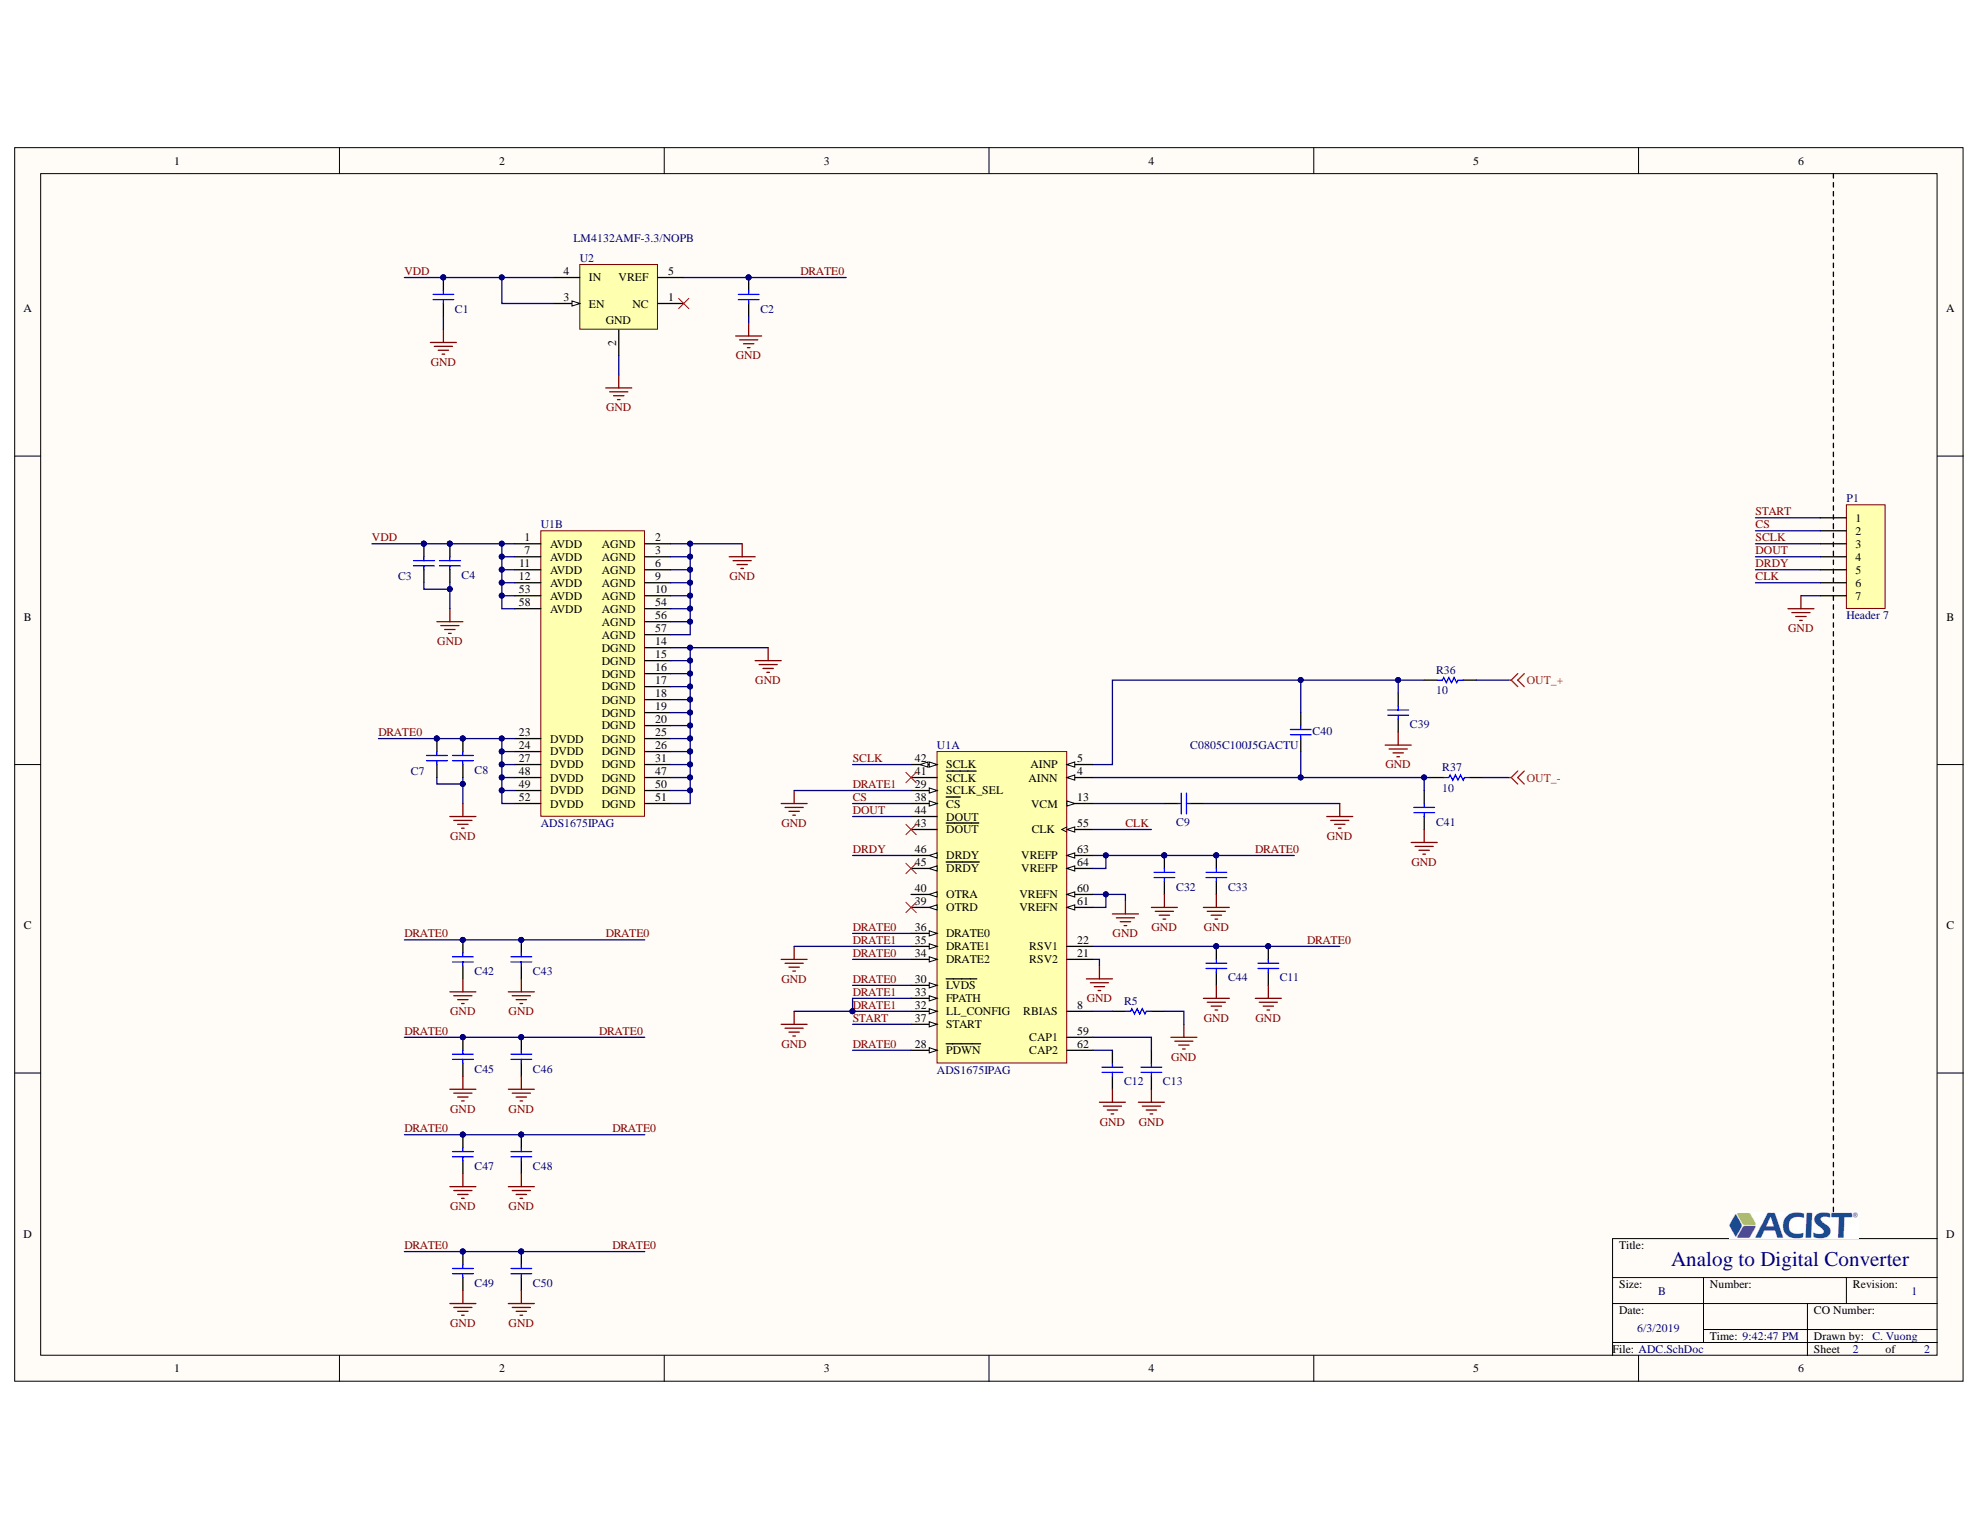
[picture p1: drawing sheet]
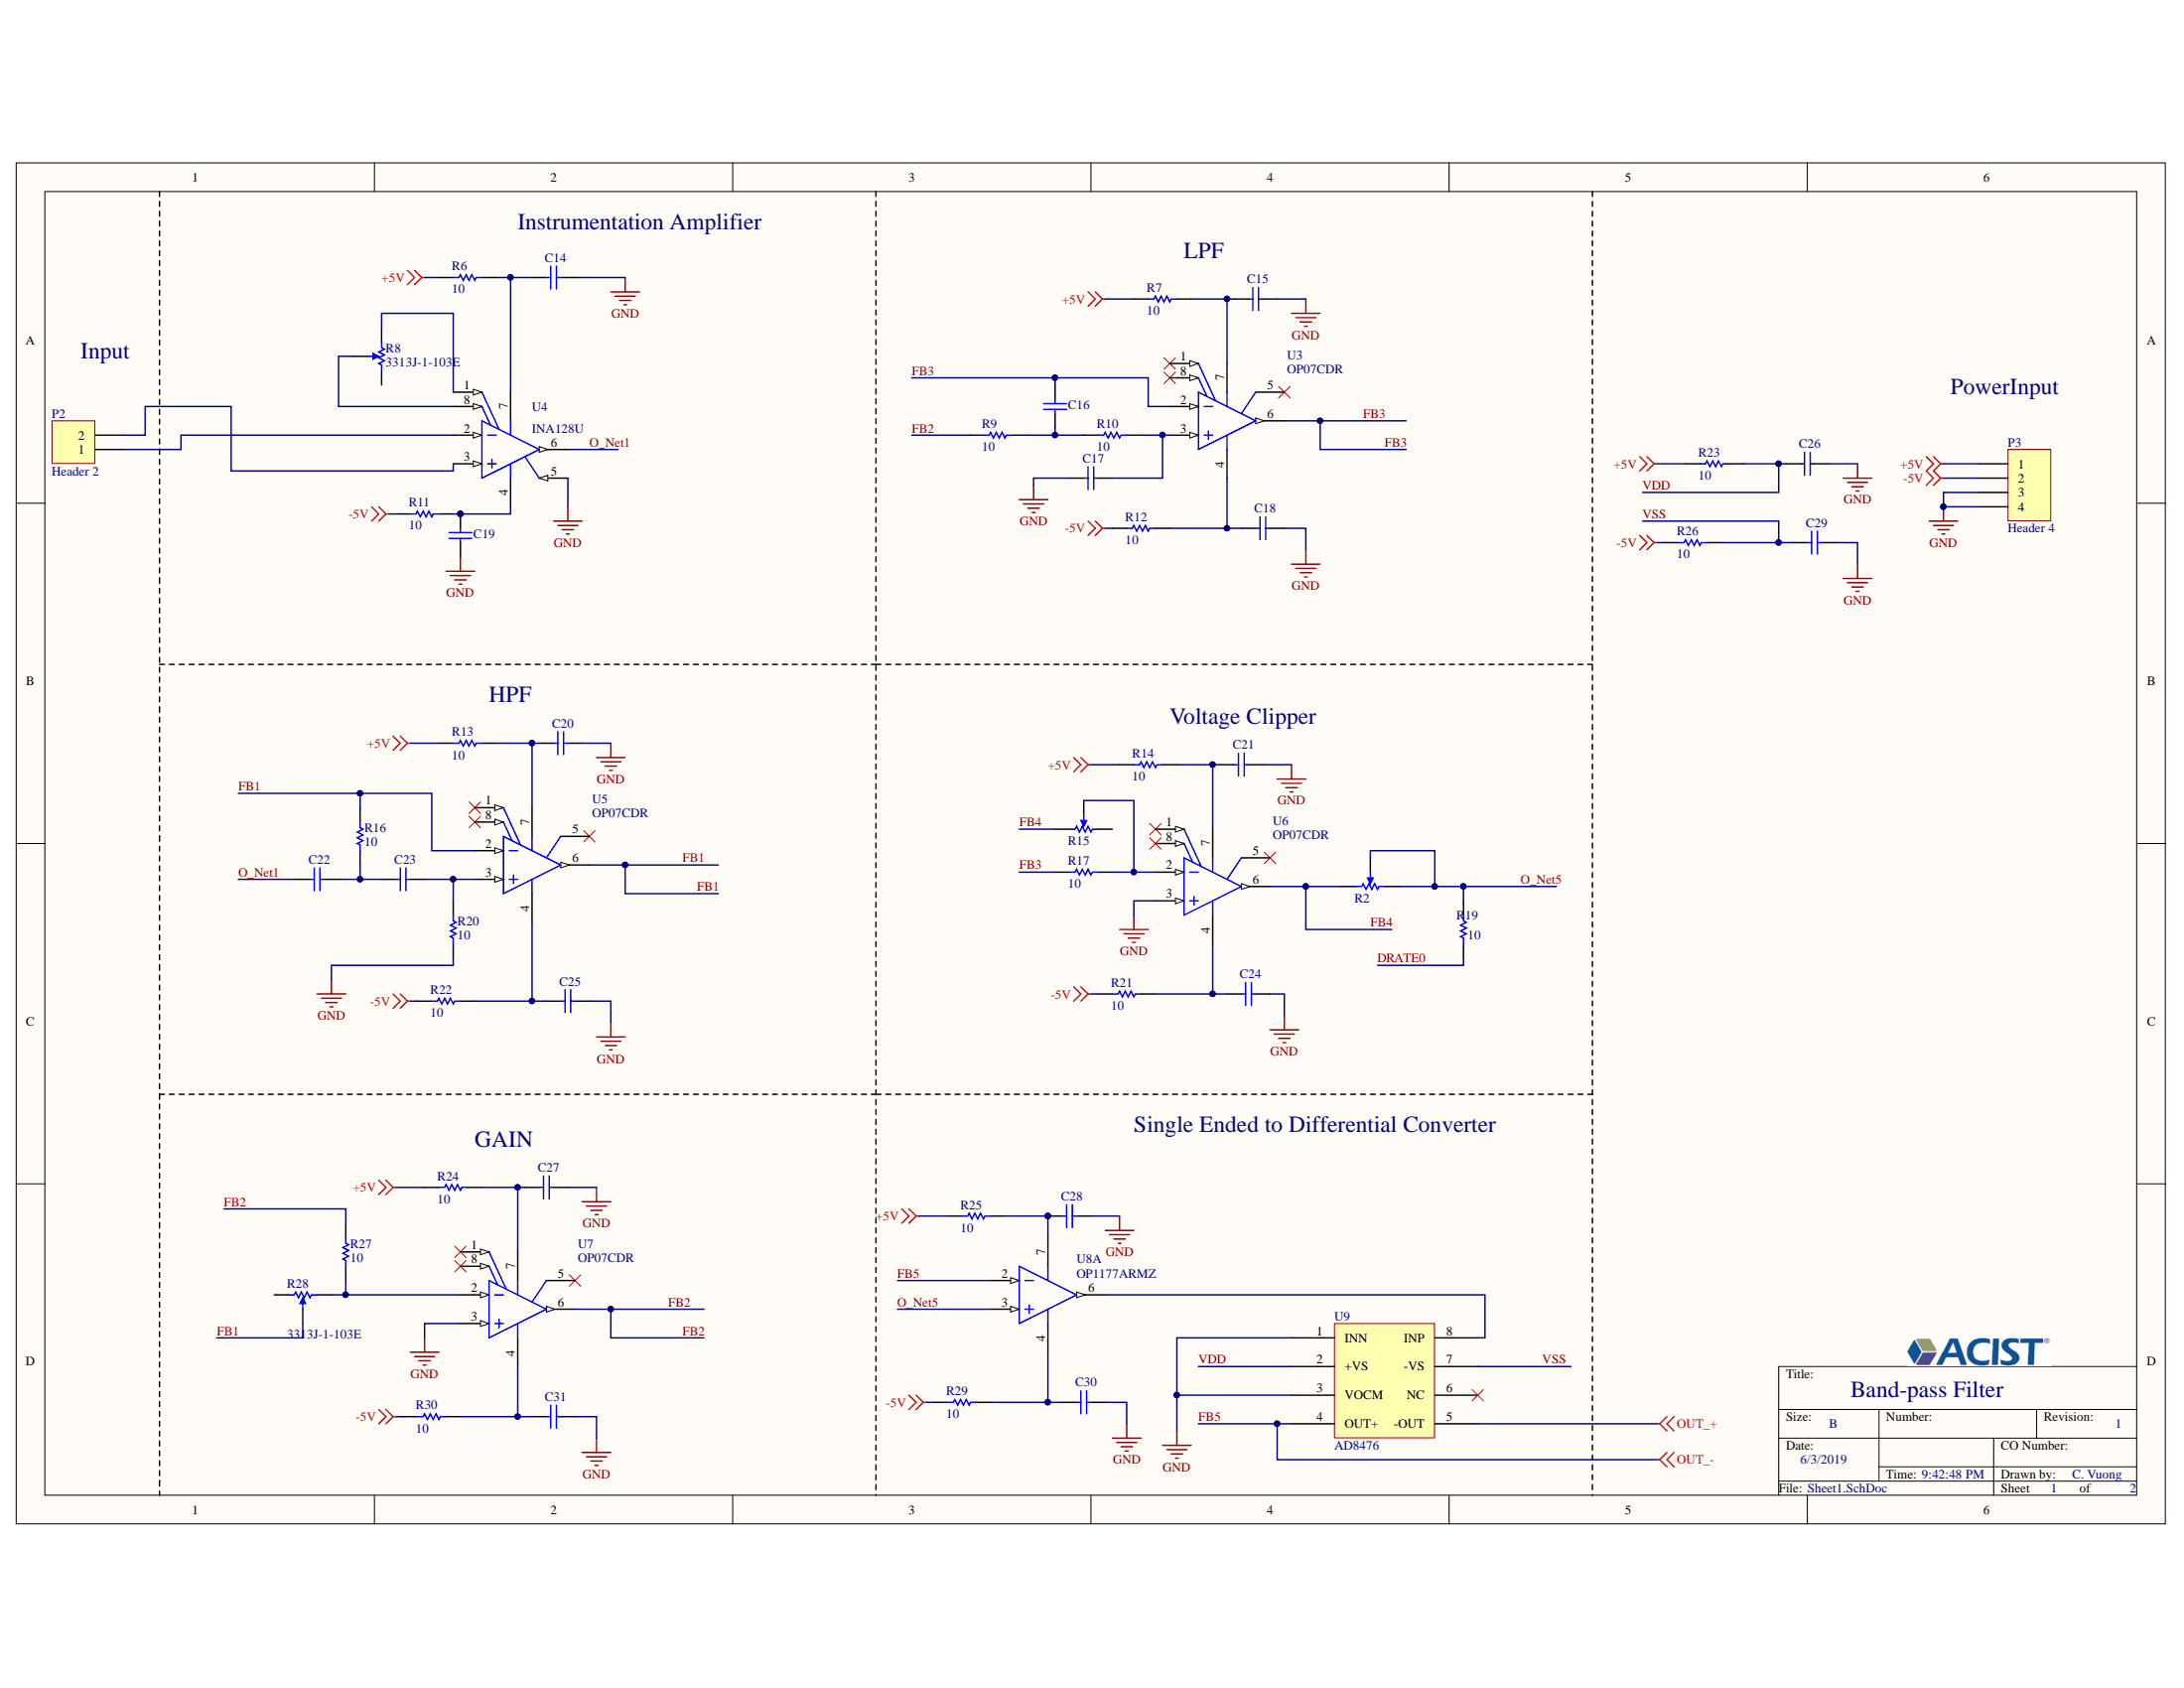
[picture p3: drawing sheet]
# Altium project Project X.PrjPcb
3 sheets, 82 parts. Net scope: global (net labels, ports and power ports of the same name join across sheets).
Board file: PCB1.PcbDoc
Sheets:
  Cover_Page_TOC.SchDoc
  Sheet1.SchDoc
  ADC.SchDoc

## Sheet Cover_Page_TOC.SchDoc
size B; PageSetup: Record=PageOptions¦CenterHorizontal=True¦CenterVertical=True¦PrintScale=1.09¦XCorrection=1.00¦YCorrection=1.00¦PrintKind=0¦BorderSize=5000000¦LeftOffset=0¦BottomOffset=0¦Orientation=2¦PaperLength=1000¦PaperWidth=1000¦Scale=100¦PaperSource=7¦PrintQuality=600¦MediaType=1¦DitherType=10¦PaperKind=11" x 17"¦PrintScaleMode=1

## Sheet Sheet1.SchDoc
size B; PageSetup: Record=PageOptions¦CenterHorizontal=True¦CenterVertical=True¦PrintScale=1.09¦XCorrection=1.00¦YCorrection=1.00¦PrintKind=1¦BorderSize=5000000¦LeftOffset=0¦BottomOffset=0¦Orientation=2¦PaperLength=4318¦PaperWidth=2794¦Scale=100¦PaperSource=7¦PrintQuality=600¦MediaType=1¦DitherType=10¦PaperKind=11" x 17"¦PrintScaleMode=1

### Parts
C14  C1608X5R1A106K080AC  [CAPC1608X90X20ML10]  (value not drawn)
C15  C1608X5R1A106K080AC  [CAPC1608X90X20ML10]  (value not drawn)
C16  C1608X5R1A106K080AC  [CAPC1608X90X20ML10]  (value not drawn)
C17  C1608X5R1A106K080AC  [CAPC1608X90X20ML10]  (value not drawn)
C18  C1608X5R1A106K080AC  [CAPC1608X90X20ML10]  (value not drawn)
C19  C1608X5R1A106K080AC  [CAPC1608X90X20ML10]  (value not drawn)
C20  C1608X5R1A106K080AC  [CAPC1608X90X20ML10]  (value not drawn)
C21  C1608X5R1A106K080AC  [CAPC1608X90X20ML10]  (value not drawn)
C22  C1608X5R1A106K080AC  [CAPC1608X90X20ML10]  (value not drawn)
C23  C1608X5R1A106K080AC  [CAPC1608X90X20ML10]  (value not drawn)
C24  C1608X5R1A106K080AC  [CAPC1608X90X20ML10]  (value not drawn)
C25  C1608X5R1A106K080AC  [CAPC1608X90X20ML10]  (value not drawn)
C26  C1608X5R1A106K080AC  [CAPC1608X90X20ML10]  (value not drawn)
C27  C1608X5R1A106K080AC  [CAPC1608X90X20ML10]  (value not drawn)
C28  C1608X5R1A106K080AC  [CAPC1608X90X20ML10]  (value not drawn)
C29  C1608X5R1A106K080AC  [CAPC1608X90X20ML10]  (value not drawn)
C30  C1608X5R1A106K080AC  [CAPC1608X90X20ML10]  (value not drawn)
C31  C1608X5R1A106K080AC  [CAPC1608X90X20ML10]  (value not drawn)
P2  Header 2  [HDR1X2]
P3  Header 4  [HDR1X4]
R2  3313J-1-103E  [BOUR-3313J-1_V]  (value not drawn)
R6  10  [RESC1608X50X30LL20T20]
R7  10  [RESC1608X50X30LL20T20]
R8  3313J-1-103E  [BOUR-3313J-1_V]
R9  10  [RESC1608X50X30LL20T20]
R10  10  [RESC1608X50X30LL20T20]
R11  10  [RESC1608X50X30LL20T20]
R12  10  [RESC1608X50X30LL20T20]
R13  10  [RESC1608X50X30LL20T20]
R14  10  [RESC1608X50X30LL20T20]
R15  3313J-1-103E  [BOUR-3313J-1_V]  (value not drawn)
R16  10  [RESC1608X50X30LL20T20]
R17  10  [RESC1608X50X30LL20T20]
R19  10  [RESC1608X50X30LL20T20]
R20  10  [RESC1608X50X30LL20T20]
R21  10  [RESC1608X50X30LL20T20]
R22  10  [RESC1608X50X30LL20T20]
R23  10  [RESC1608X50X30LL20T20]
R24  10  [RESC1608X50X30LL20T20]
R25  10  [RESC1608X50X30LL20T20]
R26  10  [RESC1608X50X30LL20T20]
R27  10  [RESC1608X50X30LL20T20]
R28  3313J-1-103E  [BOUR-3313J-1_V]
R29  10  [RESC1608X50X30LL20T20]
R30  10  [RESC1608X50X30LL20T20]
U3  OP07CDR  [D0008A_M]
U4  INA128U  [D0008A_N]
U5  OP07CDR  [D0008A_M]
U6  OP07CDR  [D0008A_M]
U7  OP07CDR  [D0008A_M]
U8  OP1177ARMZ  [ADI-RM-8_M]  (part A of 2)
U9  AD8476  [MSOP8]

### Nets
GND: C14.1 C15.1 C17.1 C18.1 C19.1 C20.1 C21.1 C24.1 C25.1 C26.1 C27.1 C28.1 C29.1 C30.1 C31.1 P3.3 P3.4 R20.2 U4.5(REF) U6.3(IN+) U7.3(IN+) U9.1(INN) U9.3(VOCM)  [project net DRATE1]
+5V: P3.1 R6.2 R7.2 R13.2 R14.2 R23.2 R24.2 R25.2 ; off-sheet +5V
-5V: P3.2 R11.2 R12.2 R21.2 R22.2 R26.2 R29.2 R30.2 ; off-sheet -5V
FB1: R16.1 R28.2 U5.2(IN-) U5.6(OUT)  [also labelled O_Net2]
FB2: R9.2 R27.1 U7.6(OUT)  [also labelled O_Net3]
FB3: C16.1 R17.2 U3.2(IN-) U3.6(OUT)  [also labelled O_Net4]
FB4: R2.3 R15.3 U6.6(OUT)
FB5: U8.2(-IN) U9.4(OUT+) ; off-sheet OUT_-  [also labelled OUT_-]
O_Net1: C22.2 U4.6(VO)
O_Net5: R2.1 R2.2 R19.1 U8.3(+IN)
OUT_+: U9.5(-OUT) ; off-sheet OUT_+
VDD: C26.2 R23.1 U9.2(+VS)
VDD_D: R19.2  [project net DRATE0]
VSS: C29.2 R26.1 U9.7(-VS)
NetC14_2: C14.2 R6.1 U4.7(V+)
NetC15_2: C15.2 R7.1 U3.7(VCC+)
NetC16_2: C16.2 R9.1 R10.2
NetC17_2: C17.2 R10.1 U3.3(IN+)
NetC18_2: C18.2 R12.1 U3.4(VCC-)
NetC19_2: C19.2 R11.1 U4.4(V-)
NetC20_2: C20.2 R13.1 U5.7(VCC+)
NetC21_2: C21.2 R14.1 U6.7(VCC+)
NetC22_1: C22.1 C23.2 R16.2
NetC23_1: C23.1 R20.1 U5.3(IN+)
NetC24_2: C24.2 R21.1 U6.4(VCC-)
NetC25_2: C25.2 R22.1 U5.4(VCC-)
NetC27_2: C27.2 R24.1 U7.7(VCC+)
NetC28_2: C28.2 R25.1 U8.7(+V)
NetC30_2: C30.2 R29.1 U8.4(-V)
NetC31_2: C31.2 R30.1 U7.4(VCC-)
NetP2_1: P2.1 U4.2(VIN-)
NetP2_2: P2.2 U4.3(VIN+)
NetR8_1: R8.1 U4.1(RG)
NetR8_2: R8.2 U4.8(RG)
NetR15_2: R15.2 R17.1 U6.2(IN-)
NetR27_2: R27.2 R28.3 U7.2(IN-)
NetU8_6: U8.6(OUT) U9.8(INP)

Not connected (* = marked no-connect by the designer): R8 3; R15 1; R28 1; U3 1(OFFSET_N1)* 5(NC)* 8(OFFSET_N2)*; U5 1(OFFSET_N1)* 5(NC)* 8(OFFSET_N2)*; U6 1(OFFSET_N1)* 5(NC)* 8(OFFSET_N2)*; U7 1(OFFSET_N1)* 5(NC)* 8(OFFSET_N2)*; U9 6(NC)*

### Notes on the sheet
- Instrumentation Amplifier
- LPF
- Input
- PowerInput
- HPF
- Voltage Clipper
- GAIN
- Single Ended to Differential Converter
- Band-pass Filter
- 6/3/2019
- C. Vuong
- 1
- 2

## Sheet ADC.SchDoc
size B; PageSetup: Record=PageOptions¦CenterHorizontal=True¦CenterVertical=True¦PrintScale=1.09¦XCorrection=1.00¦YCorrection=1.00¦PrintKind=1¦BorderSize=5000000¦LeftOffset=0¦BottomOffset=0¦Orientation=2¦PaperLength=4318¦PaperWidth=2794¦Scale=100¦PaperSource=7¦PrintQuality=600¦MediaType=1¦DitherType=10¦PaperKind=11" x 17"¦PrintScaleMode=1

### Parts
C1  C1608X5R1A106K080AC  [CAPC1608X90X20ML10]  (value not drawn)
C2  C1608X5R1A106K080AC  [CAPC1608X90X20ML10]  (value not drawn)
C3  C1608X5R1A106K080AC  [CAPC1608X90X20ML10]  (value not drawn)
C4  C1608X5R1A106K080AC  [CAPC1608X90X20ML10]  (value not drawn)
C7  C1608X5R1A106K080AC  [CAPC1608X90X20ML10]  (value not drawn)
C8  C1608X5R1A106K080AC  [CAPC1608X90X20ML10]  (value not drawn)
C9  C1608X5R1A106K080AC  [CAPC1608X90X20ML10]  (value not drawn)
C11  C1608X5R1A106K080AC  [CAPC1608X90X20ML10]  (value not drawn)
C12  C1608X5R1A106K080AC  [CAPC1608X90X20ML10]  (value not drawn)
C13  C1608X5R1A106K080AC  [CAPC1608X90X20ML10]  (value not drawn)
C32  C1608X5R1A106K080AC  [CAPC1608X90X20ML10]  (value not drawn)
C33  C1608X5R1A106K080AC  [CAPC1608X90X20ML10]  (value not drawn)
C39  C1608X5R1A106K080AC  [CAPC1608X90X20ML10]  (value not drawn)
C40  C0805C100J5GACTU  [CAPC2013X88X50LL20T25]
C41  C1608X5R1A106K080AC  [CAPC1608X90X20ML10]  (value not drawn)
C42  C1608X5R1A106K080AC  [CAPC1608X90X20ML10]  (value not drawn)
C43  C1608X5R1A106K080AC  [CAPC1608X90X20ML10]  (value not drawn)
C44  C1608X5R1A106K080AC  [CAPC1608X90X20ML10]  (value not drawn)
C45  C1608X5R1A106K080AC  [CAPC1608X90X20ML10]  (value not drawn)
C46  C1608X5R1A106K080AC  [CAPC1608X90X20ML10]  (value not drawn)
C47  C1608X5R1A106K080AC  [CAPC1608X90X20ML10]  (value not drawn)
C48  C1608X5R1A106K080AC  [CAPC1608X90X20ML10]  (value not drawn)
C49  C1608X5R1A106K080AC  [CAPC1608X90X20ML10]  (value not drawn)
C50  C1608X5R1A106K080AC  [CAPC1608X90X20ML10]  (value not drawn)
P1  Header 7  [HDR1X7]
R5  RR0816P-241-D  [RESC1608X50X30LL20T20]  (value not drawn)
R36  10  [RESC1608X50X30LL20T20]
R37  10  [RESC1608X50X30LL20T20]
U1  ADS1675IPAG  [TI-PAG64_L]  (parts A,B of 2)
U2  LM4132AMF-3.3/NOPB  [DBV0005A_L]

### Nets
DRATE1: C1.2 C2.2 C3.2 C4.2 C7.2 C8.2 C9.2 C11.2 C12.2 C13.2 C32.2 C33.2 C39.2 C41.2 C42.2 C43.2 C44.2 C45.2 C46.2 C47.2 C48.2 C49.2 C50.2 P1.7 R5.2 U1.2(AGND) U1.3(AGND) U1.6(AGND) U1.9(AGND) U1.10(AGND) U1.14(DGND) U1.15(DGND) U1.16(DGND) U1.17(DGND) U1.18(DGND) U1.19(DGND) U1.20(DGND) U1.21(RSV2) U1.25(DGND) U1.26(DGND) U1.29(SCLK_SEL) U1.31(DGND) U1.32(LL_CONFIG) U1.33(FPATH) U1.35(DRATE1) U1.47(DGND) U1.50(DGND) U1.51(DGND) U1.54(AGND) U1.56(AGND) U1.57(AGND) U1.60(VREFN) U1.61(VREFN) U2.2(GND)  [also labelled FPATH, GND, LL_CON, SCLK_SEL]
CLK: P1.6 U1.55(CLK)
CS: P1.2 U1.38(~{CS})
DOUT: P1.4 U1.44(DOUT)
DRATE0: C2.1 C7.1 C8.1 C11.1 C32.1 C33.1 C42.1 C43.1 C44.1 C45.1 C46.1 C47.1 C48.1 C49.1 C50.1 U1.22(RSV1) U1.23(DVDD) U1.24(DVDD) U1.27(DVDD) U1.28(~{PDWN}) U1.30(~{LVDS}) U1.34(DRATE2) U1.36(DRATE0) U1.48(DVDD) U1.49(DVDD) U1.52(DVDD) U1.63(VREFP) U1.64(VREFP) U2.5(VREF)  [also labelled DRATE2, LVDS, PDWN, VDD_D]
DRDY: P1.5 U1.46(DRDY)
OUT_+: R36.1 ; off-sheet OUT_+
OUT_-: R37.1 ; off-sheet OUT_-  [project net FB5]
SCLK: P1.3 U1.42(SCLK)
START: P1.1 U1.37(START)
VDD: C1.1 C3.1 C4.1 U1.1(AVDD) U1.7(AVDD) U1.11(AVDD) U1.12(AVDD) U1.53(AVDD) U1.58(AVDD) U2.3(EN) U2.4(IN)
NetC9_1: C9.1 U1.13(VCM)
NetC12_1: C12.1 U1.62(CAP2)
NetC13_1: C13.1 U1.59(CAP1)
NetC39_1: C39.1 C40.2 R36.2 U1.5(AINP)
NetC40_1: C40.1 C41.1 R37.2 U1.4(AINN)
NetR5_1: R5.1 U1.8(RBIAS)

Not connected (* = marked no-connect by the designer): U1 39(OTRD)* 40(OTRA) 41(~{SCLK})* 43(~{DOUT})* 45(~{DRDY})*; U2 1(NC)*

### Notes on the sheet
- Analog to Digital Converter
- 6/3/2019
- C. Vuong
- 1
- 2

## Nets that join several sheets
DRATE1: Sheet1 (23 pins), ADC (54 pins)
DRATE0: Sheet1 (R19.2), ADC (29 pins)
FB5: Sheet1 (U8.2 U9.4), ADC (R37.1)
OUT_+: Sheet1 (U9.5), ADC (R36.1)
VDD: Sheet1 (C26.2 R23.1 U9.2), ADC (11 pins)
